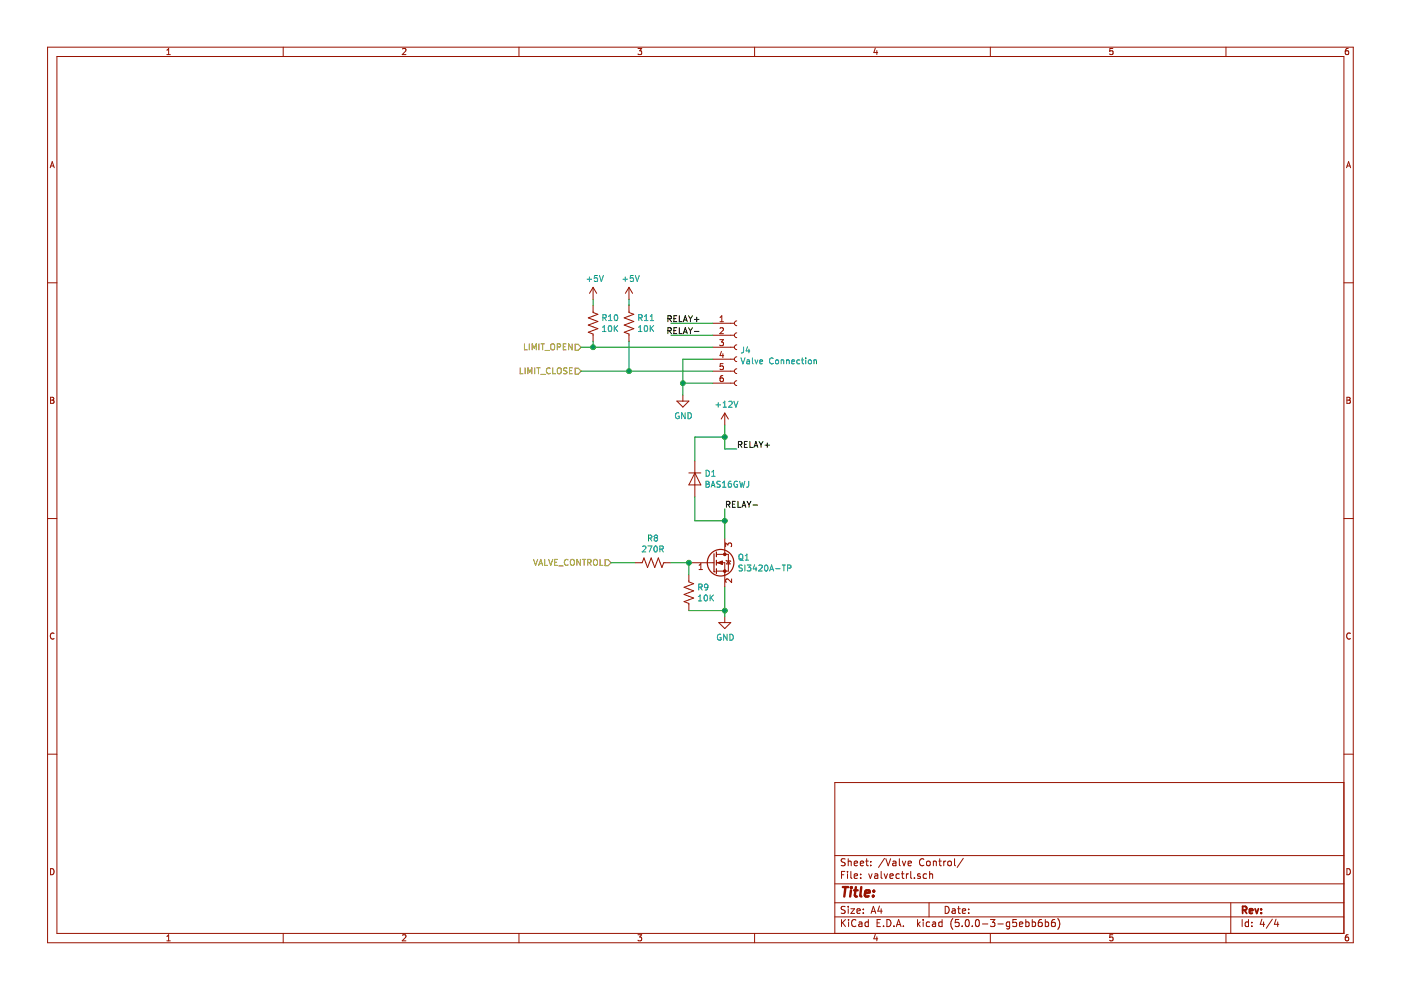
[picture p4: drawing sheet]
EESchema Schematic File Version 4
LIBS:vent-cache
EELAYER 26 0
EELAYER END
$Descr A4 11693 8268
encoding utf-8
Sheet 4 4
Title ""
Date ""
Rev ""
Comp ""
Comment1 ""
Comment2 ""
Comment3 ""
Comment4 ""
$EndDescr
Text HLabel 5100 4700 0    50   Input ~ 0
VALVE_CONTROL
$Comp
L Device:R_US R8
U 1 1
P 5450 4700
F 0 "R8" V 5245 4700 50  0000 C CNN
F 1 "270R" V 5336 4700 50  0000 C CNN
F 2 "Resistor_SMD:R_0805_2012Metric" V 5490 4690 50  0001 C CNN
F 3 "~" H 5450 4700 50  0001 C CNN
	1    5450 4700
	0    1    1    0   
$EndComp
Wire Wire Line
	5100 4700 5300 4700
$Comp
L Connector:Conn_01x06_Female J4
U 1 1
P 6150 2900
F 0 "J4" H 6178 2876 50  0000 L CNN
F 1 "Valve Connection" H 6178 2785 50  0000 L CNN
F 2 "canhw_footprints:connector_Harwin_M80-5000642" H 6150 2900 50  0001 C CNN
F 3 "~" H 6150 2900 50  0001 C CNN
	1    6150 2900
	1    0    0    -1  
$EndComp
Text Label 5850 2800 2    50   ~ 0
RELAY-
Wire Wire Line
	5950 2800 5600 2800
Wire Wire Line
	5600 4700 5750 4700
$Comp
L power:GND #PWR0122
U 1 1
P 6050 5150
F 0 "#PWR0122" H 6050 4900 50  0001 C CNN
F 1 "GND" H 6055 4977 50  0000 C CNN
F 2 "" H 6050 5150 50  0001 C CNN
F 3 "" H 6050 5150 50  0001 C CNN
	1    6050 5150
	1    0    0    -1  
$EndComp
Text Label 6050 4250 0    50   ~ 0
RELAY-
Wire Wire Line
	6050 4250 6050 4350
Text Label 6150 3750 0    50   ~ 0
RELAY+
Text Label 5850 2700 2    50   ~ 0
RELAY+
Wire Wire Line
	5600 2700 5950 2700
$Comp
L power:+12V #PWR0123
U 1 1
P 6050 3550
F 0 "#PWR0123" H 6050 3400 50  0001 C CNN
F 1 "+12V" H 6065 3723 50  0000 C CNN
F 2 "" H 6050 3550 50  0001 C CNN
F 3 "" H 6050 3550 50  0001 C CNN
	1    6050 3550
	1    0    0    -1  
$EndComp
Wire Wire Line
	6050 3550 6050 3650
$Comp
L Device:D D1
U 1 1
P 5800 4000
F 0 "D1" V 5754 4079 50  0000 L CNN
F 1 "BAS16GWJ" V 5845 4079 50  0000 L CNN
F 2 "Diode_SMD:D_SOD-123" H 5800 4000 50  0001 C CNN
F 3 "~" H 5800 4000 50  0001 C CNN
	1    5800 4000
	0    1    1    0   
$EndComp
Wire Wire Line
	5800 4150 5800 4350
Wire Wire Line
	5800 4350 6050 4350
Connection ~ 6050 4350
Wire Wire Line
	6050 4350 6050 4500
Wire Wire Line
	5800 3850 5800 3650
Wire Wire Line
	5800 3650 6050 3650
Connection ~ 6050 3650
Wire Wire Line
	6050 3650 6050 3750
Wire Wire Line
	6150 3750 6050 3750
$Comp
L Device:R_US R9
U 1 1
P 5750 4950
F 0 "R9" H 5818 4996 50  0000 L CNN
F 1 "10K" H 5818 4905 50  0000 L CNN
F 2 "Resistor_SMD:R_0805_2012Metric" V 5790 4940 50  0001 C CNN
F 3 "~" H 5750 4950 50  0001 C CNN
	1    5750 4950
	1    0    0    -1  
$EndComp
Wire Wire Line
	5750 4700 5750 4800
Wire Wire Line
	5750 5100 6050 5100
Wire Wire Line
	6050 4900 6050 5100
Connection ~ 6050 5100
Wire Wire Line
	6050 5100 6050 5150
$Comp
L power:GND #PWR0124
U 1 1
P 5700 3300
F 0 "#PWR0124" H 5700 3050 50  0001 C CNN
F 1 "GND" H 5705 3127 50  0000 C CNN
F 2 "" H 5700 3300 50  0001 C CNN
F 3 "" H 5700 3300 50  0001 C CNN
	1    5700 3300
	1    0    0    -1  
$EndComp
$Comp
L Device:R_US R11
U 1 1
P 5250 2700
F 0 "R11" H 5318 2746 50  0000 L CNN
F 1 "10K" H 5318 2655 50  0000 L CNN
F 2 "Resistor_SMD:R_0805_2012Metric" V 5290 2690 50  0001 C CNN
F 3 "~" H 5250 2700 50  0001 C CNN
	1    5250 2700
	1    0    0    -1  
$EndComp
$Comp
L Device:R_US R10
U 1 1
P 4950 2700
F 0 "R10" H 5018 2746 50  0000 L CNN
F 1 "10K" H 5018 2655 50  0000 L CNN
F 2 "Resistor_SMD:R_0805_2012Metric" V 4990 2690 50  0001 C CNN
F 3 "~" H 4950 2700 50  0001 C CNN
	1    4950 2700
	1    0    0    -1  
$EndComp
Wire Wire Line
	5950 3200 5700 3200
Wire Wire Line
	5700 3200 5700 3300
Wire Wire Line
	5700 3200 5700 3000
Wire Wire Line
	5700 3000 5950 3000
Connection ~ 5700 3200
$Comp
L power:+5V #PWR0125
U 1 1
P 5250 2500
F 0 "#PWR0125" H 5250 2350 50  0001 C CNN
F 1 "+5V" H 5265 2673 50  0000 C CNN
F 2 "" H 5250 2500 50  0001 C CNN
F 3 "" H 5250 2500 50  0001 C CNN
	1    5250 2500
	1    0    0    -1  
$EndComp
$Comp
L power:+5V #PWR0126
U 1 1
P 4950 2500
F 0 "#PWR0126" H 4950 2350 50  0001 C CNN
F 1 "+5V" H 4965 2673 50  0000 C CNN
F 2 "" H 4950 2500 50  0001 C CNN
F 3 "" H 4950 2500 50  0001 C CNN
	1    4950 2500
	1    0    0    -1  
$EndComp
Wire Wire Line
	4950 2550 4950 2500
Wire Wire Line
	5250 2500 5250 2550
Text HLabel 4850 2900 0    50   Input ~ 0
LIMIT_OPEN
Text HLabel 4850 3100 0    50   Input ~ 0
LIMIT_CLOSE
Wire Wire Line
	4850 3100 5250 3100
Wire Wire Line
	4850 2900 4950 2900
Wire Wire Line
	5250 2850 5250 3100
Connection ~ 5250 3100
Wire Wire Line
	5250 3100 5950 3100
Wire Wire Line
	4950 2850 4950 2900
Connection ~ 4950 2900
Wire Wire Line
	4950 2900 5950 2900
$Comp
L Device:Q_NMOS_GSD Q1
U 1 1
P 5950 4700
F 0 "Q1" H 6156 4746 50  0000 L CNN
F 1 "SI3420A-TP" H 6156 4655 50  0000 L CNN
F 2 "Package_TO_SOT_SMD:SOT-23_Handsoldering" H 6150 4800 50  0001 C CNN
F 3 "~" H 5950 4700 50  0001 C CNN
	1    5950 4700
	1    0    0    -1  
$EndComp
Connection ~ 5750 4700
$EndSCHEMATC
